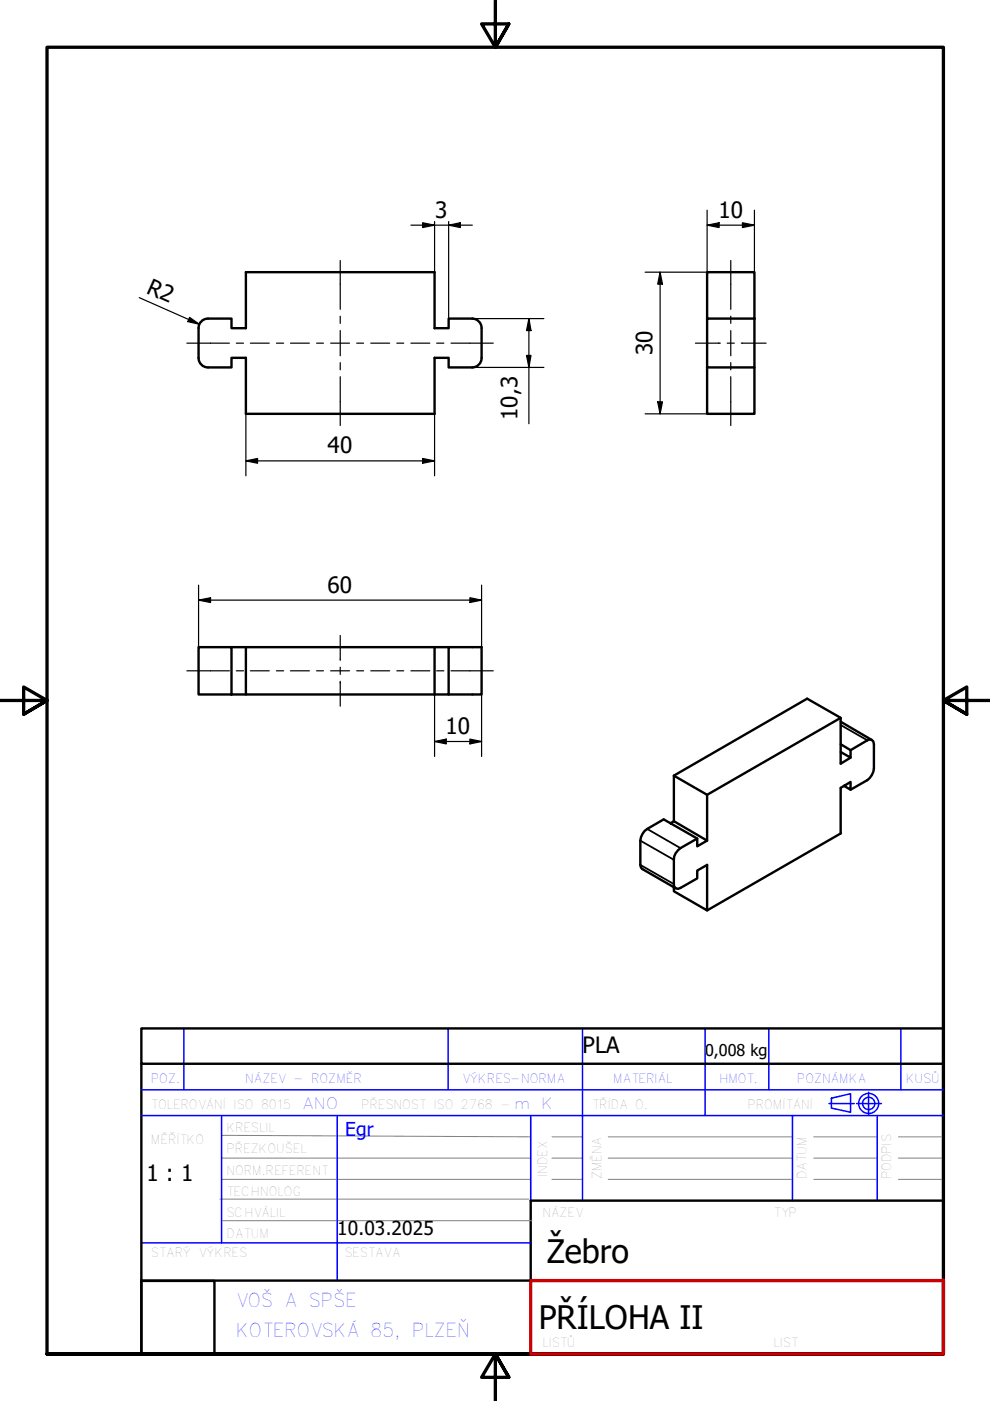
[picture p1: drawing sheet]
<svg xmlns="http://www.w3.org/2000/svg" width="210mm" height="297mm" viewBox="0 0 210 297" stroke-linecap="round" stroke-linejoin="round" font-family="sans-serif">
<g fill="none" stroke="#000" stroke-width=".51">
<path d="M42.1 75.9a2 2 0 0 0 2 2M42.1 69.6v6.3M44.1 67.5a2 2 0 0 0-2 2.1M44.1 67.5h5v2.1h3v-11.9h40v11.9h3v-2.1h5a2 2 0 0 1 2 2.1M102.1 69.6v6.3M102.1 75.9a2 2 0 0 1-2 2h-5v-2h-3v11.8h-40v-11.8h-3v2h-5M149.9 67.5v-9.8h10.1v9.8h-10.1v10.4h10.1v-10.4M149.9 77.9v9.8h10.1v-9.8M42.1 137.2h7v10h-7zM49.1 137.2h3M92.1 137.2h-40v10h40M92.1 137.2v10"/>
<path d="M92.1 137.2h3M49.1 147.2h3M92.1 147.2h3v-10h7v10h-7M178.2 157.8l2.1 1.3 3.6-2.1 .5-.2 .4 .1 .4 .3 .1 .6v5.1a3.5 3.5 0 0 1-1.4 2.5l-3.6 2M178.2 153l6.6 3.9M178.2 152.2l-28.3 16.3M180.3 159.1v1.5l-2.1-1.2M142.2 174.5l.7-.4 7 4.1-2.1 1.2v-1.6l-7.1-4.1-3.5 2.1a3.3 3.3 0 0 0-1.4 2.4v5.2l.1 .5 .3 .4 7.1 4M142.9 174.1v-9.6l7 4v9.7M147.8 177.8l-3.5 2a3 3 0 0 0-1.4 2.5v5.7l.4 .3 .5 .2 4-2.3v-1.6l2.1-1.2v9.6l-7-4v-.9M178.9 166.6l1.4 .8v-1.6l-2.1 1.3v9.6l-28.3 16.3M180.3 160.6l-2.1 1.3v-9.7l-7.1-4.1-28.2 16.4"/>
</g>
<path d="M178.2 153.7l5.7 3.3M135.8 178.2l7.1 4.1M137.2 175.8l7.1 4M135.8 183.4l7.1 4" fill="none" stroke="#000" stroke-width=".38"/>
<path d="M105 0v10l-2.9-4.9h5.8l-2.9 4.9 2.9-4.9M0 148.5h10l-5-2.8v5.7l5-2.9-5 2.9M210 148.5h-10l5-2.8v5.7l-5-2.9 5 2.9M10 287.1v-277.1h190v277.1h-190h190M107.9 292l-2.9-4.9 2.9 4.9h-5.8l2.9-4.9v9.9" fill="none" stroke="#000" stroke-width=".7"/>
<!-- layer: 1_SILNA -->
<path d="M30 218h170v7.5h-170zM30 225.5v61.6h82.6M200 225.5v45.9M200 254.6h-87.5v16.9M30 271.6h15.5v15.5h-15.5zM30 271.5h82.6" fill="none" stroke="#000" stroke-width=".51"/>
<!-- layer: 2_SLABA -->
<g fill="none" stroke="#808080" stroke-width=".21">
<path d="M46.6 254.2h65.5M47 245.5h65.5M47 240.7l65.5 .3M47 250h65.5M47.2 258.8h65.6M117 241h6.5M117 245.5h6.5M117 250h6.5M129 241h39M129 245.5h39M129 250h39M172.5 241h13.5"/>
<path d="M172.5 245.5h13.5M172.5 250h13.5M190.5 241h9.5M190.5 245.5h9.5M190.5 250h9.5"/>
</g>
<!-- layer: 8_TEXTY -->
<g fill="none" stroke="#00f" stroke-width=".32">
<path d="M39 218v13.1M95 218v13.1M123.5 218v36.6M149.5 218v18.5M163 218v13.1M191 218v13.1M30 236.5h170M30 231.1h170M47 236.6v27M71.5 236.5v35M112.5 236.5v18.1M168 236.5v18.1"/>
<path d="M175.8 234h5.3M176.3 232.8l4-.9v3.9l-4-.9zM181.6 234h5.3M184.1 231.6v4.7M186 236.5v18.1M30 263.5h82.5"/>
<circle cx="184.2" cy="234" r="2.13"/>
<circle cx="184.2" cy="234" r="1.3"/>
</g>
<!-- layer: 3_TUCNA -->
<path d="M112.6 271.5h87.4M200 271.4v15.7h-87.5v-15.6" fill="none" stroke="#c00" stroke-width=".7"/>
<g fill="none" stroke="#000" stroke-width=".25">
<path d="M87.1 47.7h13M89.6 47.2l2.5 .5-2.5 .5zM92.1 47v10.7M95.1 47.7l2.5-.5v1zM95.1 47v20.5M140 57.7l.5 2.5h-1.1zM140 57.7v30M149.9 47.7l2.6-.5v1zM149.9 47.7h10.1M149.9 44.6v13.1h-13.1M157.4 47.2l2.6 .5-2.6 .5zM160 44.6v13.1"/>
<path d="M29.5 63.1l12.8 5.7M40.2 67.3l2.1 1.5-2.5-.6zM100.1 77.9h15.2M100.1 67.5h15.2M111.6 75.4h1l-.5 2.5zM112.1 67.5l.5 2.6h-1zM112.1 67.5v22.3M52.1 97.7l2.5-.5v1zM52.1 97.7h40M52.1 87.7v13.2M89.6 97.2l2.5 .5-2.5 .5zM92.1 87.7v13.2"/>
<path d="M136.8 87.7h13.1M139.4 85.2h1.1l-.5 2.5zM42.1 127.2l2.5-.5v1zM42.1 127.2h60M42.1 124.1v13.1M99.6 126.7l2.5 .5-2.5 .5zM102.1 124.1v13.1M92.1 157.2l2.5-.5v1zM92.1 147.2v13.2M92.1 157.2h10M99.6 156.7l2.5 .5-2.5 .5zM102.1 147.2v13.2"/>
</g>
<g fill="#000">
<path d="M89.6 47.2l2.5 .5-2.5 .5zM95.1 47.7l2.5-.5v1zM149.9 47.7l2.6-.5v1zM157.4 47.2l2.6 .5-2.6 .5zM40.2 67.3l2.1 1.5-2.5-.6zM111.6 75.4h1l-.5 2.5zM112.1 67.5l.5 2.6h-1zM140 57.7l.5 2.5h-1.1zM52.1 97.7l2.5-.5v1zM89.6 97.2l2.5 .5-2.5 .5zM139.4 85.2h1.1l-.5 2.5zM42.1 127.2l2.5-.5v1z"/>
<path d="M99.6 126.7l2.5 .5-2.5 .5zM92.1 157.2l2.5-.5v1zM99.6 156.7l2.5 .5-2.5 .5z"/>
</g>
<!-- layer: Osa (ISO) -->
<g fill="none" stroke="#000" stroke-width=".25">
<path d="M72.1 55.2v10.4M154.9 55.2v10.4M39.6 72.8h9M50.1 72.8h1.5M53.1 72.8h4M58.6 72.8h1.5M61.6 72.8h4M67.1 72.8h1.5M70.1 72.8h4M72.1 67v1.6M72.1 70.1v5.3M72.1 76.9v1.5"/>
<path d="M72.1 79.9v10.3M75.6 72.8h1.5M78.6 72.8h4M84.1 72.8h1.5M87.1 72.8h4M92.6 72.8h1.5M95.6 72.8h9M147.4 72.8h5.3M154.2 72.8h1.5M154.9 67v1.6M154.9 70.1v5.3M154.9 76.9v1.5"/>
<path d="M154.9 79.9v10.3M157.2 72.8h5.2M72.1 134.7v5.3M39.6 142.2h9M50.1 142.2h1.5M53.1 142.2h4M58.6 142.2h1.5M61.6 142.2h4M67.1 142.2h1.5M70.1 142.2h4M72.1 141.5v1.5M72.1 144.4v5.3"/>
<path d="M75.6 142.2h1.5M78.6 142.2h4M84.1 142.2h1.5M87.1 142.2h4M92.6 142.2h1.5M95.6 142.2h9"/>
</g>
<g font-size="6.9">
<text x="116" y="267.7">Žebro</text>
<text x="114.2" y="281.8">PŘÍLOHA II</text>
</g>
<g font-size="4.8">
<text x="92.3" y="46.2">3</text>
<text x="152.3" y="46.2">10</text>
<text x="30.9" y="62" transform="rotate(24 30.9 62)">R2</text>
<text x="138.4" y="75.4" transform="rotate(-90 138.4 75.4)">30</text>
<text x="109.7" y="89.1" transform="rotate(-90 109.7 89.1)">10,3</text>
<text x="69.5" y="96.1">40</text>
<text x="69.5" y="125.7">60</text>
<text x="94.5" y="155.6">10</text>
<text x="123.5" y="223.3">PLA</text>
<text x="31.1" y="250.3">1 : 1</text>
</g>
<text font-size="4.1" fill="#00f" x="73.2" y="240.8">Egr</text>
<text font-size="4.1" x="71.5" y="261.9">10.03.2025</text>
<g font-size="4" fill="#00f">
<text x="50" y="277">VOŠ A SPŠE</text>
<text x="50" y="283.5">KOTEROVSKÁ 85, PLZEŇ</text>
</g>
<text font-size="3.4" x="149.5" y="223.8">0,008 kg</text>
<g font-size="3.3" fill="#00f">
<text x="64" y="235.1">ANO</text>
<text x="109" y="235.1">m K</text>
</g>
<g font-size="2.7" fill="#00f">
<text x="32" y="229.5">POZ.</text>
<text x="52" y="229.5">NÁZEV - ROZMĚR</text>
<text x="98" y="229.5">VÝKRES-NORMA</text>
<text x="130" y="229.5">MATERIÁL</text>
<text x="152.5" y="229.5">HMOT.</text>
<text x="169" y="229.5">POZNÁMKA</text>
<text x="192" y="229.5">KUSŮ</text>
</g>
<g font-size="2.7" fill="#808080">
<text x="32" y="235.1">TOLEROVÁNÍ ISO 8015</text>
<text x="76.6" y="235.1">PŘESNOST ISO 2768 -</text>
<text x="125.5" y="235.1">TŘÍDA O.</text>
<text x="158.5" y="235.1">PROMÍTÁNÍ</text>
<text x="32" y="242.6">MĚŘÍTKO</text>
<text x="48" y="244.5">PŘEZKOUŠEL</text>
<text x="48" y="240">KRESLIL</text>
<text x="48" y="249">NORM.REFERENT</text>
<text x="116" y="249.5" transform="rotate(-90 116 249.5)">INDEX</text>
<text x="127.5" y="250" transform="rotate(-90 127.5 250)">ZMĚNA</text>
<text x="171" y="250" transform="rotate(-90 171 250)">DATUM</text>
<text x="48" y="253.5">TECHNOLOG</text>
<text x="48" y="262.6">DATUM</text>
<text x="48" y="258">SCHVÁLIL</text>
<text x="115" y="258">NÁZEV</text>
<text x="164" y="258">TYP</text>
<text x="32" y="266.6">STARÝ VÝKRES</text>
<text x="73" y="266.6">SESTAVA</text>
</g>
</svg>
